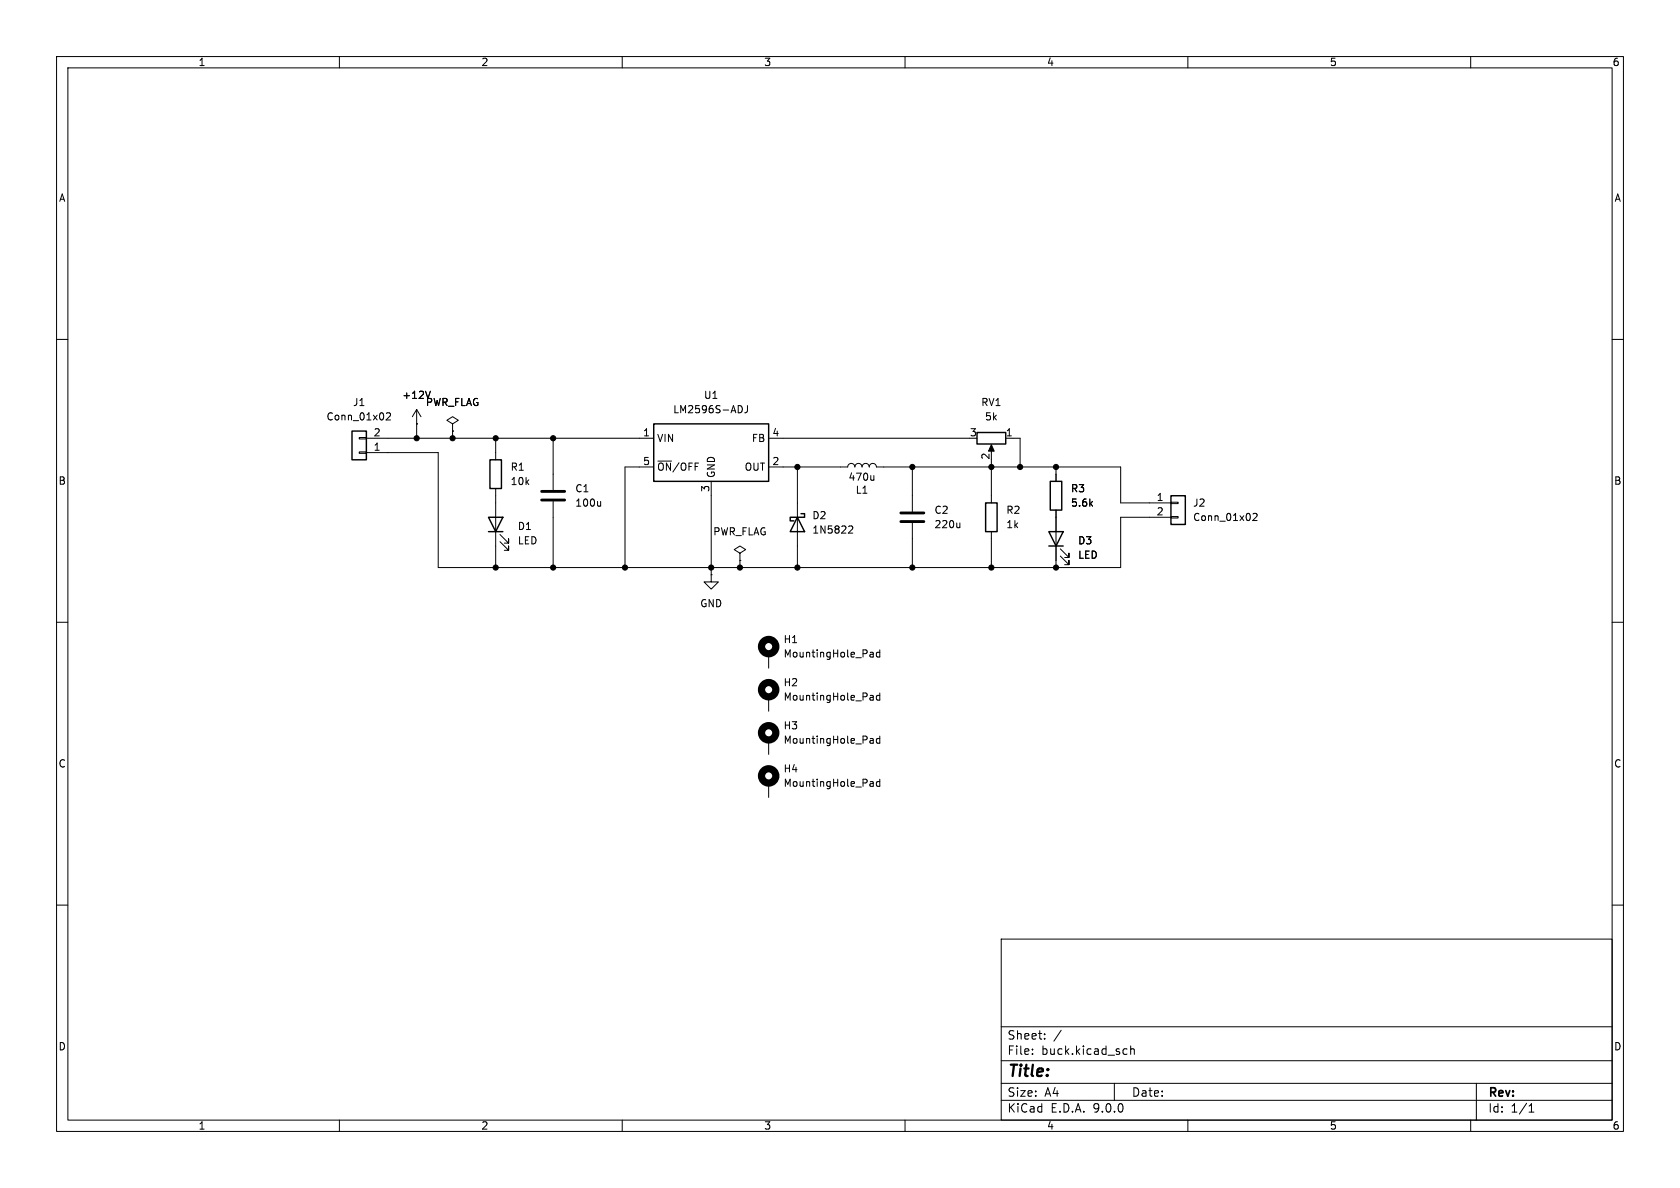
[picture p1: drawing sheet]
<svg xmlns="http://www.w3.org/2000/svg" width="297mm" height="210mm" viewBox="0 0 297 210" stroke-linecap="round" stroke-linejoin="round" font-family="sans-serif">
<g fill="none" stroke="#000" stroke-width=".18">
<path d="M10 10h277v190h-277zM12 12h273v186h-273zM60 10v2M110 10v2M160 10v2M210 10v2M260 10v2M10 60h2M63.5 79.9h1.3v.2h-1.3zM63.5 77.3h1.3v.3h-1.3zM64.8 77.5h50.8M68.3 73.1l.5-.1 .2 .3-.8 .9h.8"/>
<path d="M73.7 74.9h.1M73.7 72.4l-.8 1.3M73.7 72.4l.7 1.3M73.7 72.4v5.1M76.1 69.2l-.4 1.2M80 74.9l1-.6-1-.6-1 .6 1 .6v1.3M80 76.2h.1M80 76.2v1.3M87.6 77.5v3.8M97.8 77.5v9.1M130.8 71.7a.68 .68 0 0 1 .4 .6 .68 .68 0 0 1-.4 .7M132.1 71.7v.9a.41 .41 0 0 1-.4 .4"/>
<path d="M135.9 77.5h35.5M175.3 79v1M177.8 77.5h2.5v5.1M285 60h2M64.8 80h12.7v20.3h120.6v-8.9h8.9M87.6 86.4v13.9M88.4 95.8l1.5 1.5v-.8v.8h-.7M88.4 94.5l1.5 1.5v-.7v.7h-.7M97.8 88.6v11.7M106.2 88.6v.9M106.2 89.4l-.2 .1M115.6 82.6h-5.1v17.7"/>
<path d="M125.7 85.1v16.5M130.8 97.8l1-.6-1-.7-1 .7 1 .6v1.3M130.8 99.1h.1M130.8 99.1v1.2M135.9 82.6h14a.64 .64 0 0 1 .6-.7 .64 .64 0 0 1 .6 .7 .64 .64 0 0 1 .7-.7 .64 .64 0 0 1 .6 .7 .64 .64 0 0 1 .6-.7 .64 .64 0 0 1 .7 .7 .64 .64 0 0 1 .6-.7 .64 .64 0 0 1 .6 .7h43.2v6.3h8.9M141 82.6v17.7M150.2 93h.4l.2 .3-.8 .9h.8M154.5 84.1v.8M154.5 84.8l-.2 .1M161.3 82.6v7.8M161.3 92.5v7.8M169.7 92.4v.9"/>
<path d="M169.7 93.2l-.2 .1M175.3 81.3v7.6M175.3 94v6.3M186.7 82.6v2.5M186.7 90.2v10.1M187.5 98.3l1.5 1.5v-.7v.7h-.8M187.5 97l1.5 1.6v-.8v.8h-.8M207 88.8h1.3v.2h-1.3zM207 91.3h1.3v.3h-1.3zM221.5 90.9l.5-.2 .2 .4-.7 .9h.7M10 110h2M125.7 101.6v1.3h1.3l-1.3 1.2-1.2-1.2h1.2"/>
<path d="M125.7 101.6h.1M135.9 115.6v2.5M154 115.3l.3 .1 .1 .7M154.4 116.1h-.4M154.4 115.6l-.4 .1M155.5 114.9v1.2M155.5 115.4l-.3-.1-.3 .2 .2 .6h.4M285 110h2M135.9 123.2v2.5M135.9 130.8v2.6M135.9 138.4v2.6M154 122.9l.3 .1 .1 .8"/>
<path d="M154 130.5l.3 .1 .1 .8M154 138.2h.3l.1 .8M154.4 138.9l-.4 .1M154.4 138.5h-.4M154.4 123.7l-.4 .1M154.4 123.2l-.4 .1M154.4 131.3l-.4 .1M154.4 130.8l-.4 .1M155.5 138.2h-.3l-.3 .2 .2 .5h.4M155.5 122.5v1.3M155.5 130.1v1.3M155.5 137.7v1.3"/>
<path d="M155.5 123l-.3-.1-.3 .3 .2 .5h.4M155.5 130.6l-.3-.1-.3 .3 .2 .5h.4M10 160h2M177 166h108v32h-108zM285 160h2M60 198v2M110 198v2M160 198v2M177 194.5h108M177 191.5h108M177 187.5h108M177 181.5h108"/>
<path d="M182.5 186.3v.1M182.5 185.5v.1M184.7 183.6v.1M184.7 182.8v.1M187.6 182.1l-1.3 2M197 191.5v3M198.8 185.4l.4 .1M199.2 186.3l-.4 .1M199.9 185.5l.2-.1 .4 .1v.9M199.9 184.9v1.5M210 198v2M260 198v2"/>
<path d="M261 191.5v6.5M270.3 196.6h.9M270.3 195.5l.4-.4v1.5"/>
</g>
<g fill="none" stroke="#000" stroke-width=".25">
<path d="M62.2 76.2h2.6v5.1h-2.6zM115.6 74.9h20.3v10.2h-20.3zM172.7 76.5h5.1v2h-5.1zM86.4 91.4h2.5l-1.3 2.6zM86.4 94h2.5M86.6 81.3h2v5.1h-2zM141 91.4l1.2 2.6h-2.5zM141.6 90.8h.6v.6h-2.5v.7h.6M174.2 88.9h2.1v5.1h-2.1zM185.4 94h2.6l-1.3 2.5zM185.4 96.5h2.6M185.7 85.1h2v5.1h-2z"/>
<path d="M207 87.6h2.5v5.1h-2.5z"/>
</g>
<path d="M95.8 86.9h4M95.8 88.4h4M159.3 90.7h4M159.3 92.2h4" fill="none" stroke="#000" stroke-width=".51"/>
<g fill="#000" stroke="#000" stroke-width=".18">
<path d="M175.3 78.6l.5 1.2h-1z"/>
<circle cx="73.7" cy="77.5" r=".46"/>
<circle cx="80" cy="77.5" r=".46"/>
<circle cx="87.6" cy="77.5" r=".46"/>
<circle cx="97.8" cy="77.5" r=".46"/>
<circle cx="141" cy="82.6" r=".46"/>
<circle cx="161.3" cy="82.6" r=".46"/>
<circle cx="175.3" cy="82.6" r=".46"/>
<circle cx="180.3" cy="82.6" r=".46"/>
<circle cx="186.7" cy="82.6" r=".46"/>
<circle cx="87.6" cy="100.3" r=".46"/>
<circle cx="97.8" cy="100.3" r=".46"/>
<circle cx="110.5" cy="100.3" r=".46"/>
<circle cx="125.7" cy="100.3" r=".46"/>
<circle cx="130.8" cy="100.3" r=".46"/>
<circle cx="141" cy="100.3" r=".46"/>
<circle cx="161.3" cy="100.3" r=".46"/>
<circle cx="175.3" cy="100.3" r=".46"/>
<circle cx="186.7" cy="100.3" r=".46"/>
</g>
<g fill="none" stroke="#000" stroke-width="1.3">
<circle cx="135.9" cy="114.3" r="1.27"/>
<circle cx="135.9" cy="121.9" r="1.27"/>
<circle cx="135.9" cy="129.5" r="1.27"/>
<circle cx="135.9" cy="137.2" r="1.27"/>
</g>
<text font-size="2.8" x="178" y="190.9">Title:</text>
<g font-size="2.1">
<text x="178" y="184">Sheet:</text>
<text x="178" y="186.7">File:</text>
<text x="184.1" y="186.7">buck.kicad_sch</text>
<text x="178" y="196.9">KiCad</text>
<text x="178" y="194.1">Size:</text>
<text x="184.7" y="194.1">A4</text>
<text x="185.7" y="196.9">E.D.A.</text>
<text x="193.3" y="196.9">9.0.0</text>
<text x="200" y="194.1">Date:</text>
<text x="263" y="194.3">Rev:</text>
<text x="263" y="196.9">Id:</text>
<text x="267.1" y="196.9">1/1</text>
</g>
<g font-size="1.8">
<text x="35" y="11.9">1</text>
<text x="85" y="11.9">2</text>
<text x="135" y="11.9">3</text>
<text x="185" y="11.9">4</text>
<text x="235" y="11.9">5</text>
<text x="285" y="11.9">6</text>
<text x="10.3" y="35.9">A</text>
<text x="285.3" y="35.9">A</text>
<text x="62.3" y="72">J1</text>
<text x="71" y="70.7">+12V</text>
<text x="75.2" y="72">PWR_FLAG</text>
<text x="124.4" y="70.7">U1</text>
<text x="173.4" y="72">RV1</text>
<text x="57.6" y="74.5">Conn_01x02</text>
<text x="66" y="77.2">2</text>
<text x="113.6" y="77.2">1</text>
<text x="118.9" y="73.3">LM2596S-ADJ</text>
<text x="136.5" y="77.2">4</text>
<text x="171.4" y="77.2">3</text>
<text x="174" y="74.5">5k</text>
<text x="177.7" y="77.2">1</text>
<text x="66" y="79.8">1</text>
<text x="90.2" y="83.4">R1</text>
<text x="113.6" y="82.3">5</text>
<text x="116.1" y="78.3">VIN</text>
<text x="116.1" y="83.4">~{ON}/OFF</text>
<text x="131.6" y="83.4">OUT</text>
<text x="132.8" y="78.3">FB</text>
<text x="136.5" y="82.3">2</text>
<text x="175" y="81.4" transform="rotate(-90 175 81.4)">2</text>
<text x="10.3" y="85.9">B</text>
<text x="90.2" y="86">10k</text>
<text x="101.6" y="87.2">C1</text>
<text x="101.6" y="89.8">100u</text>
<text x="125.5" y="87.1" transform="rotate(-90 125.5 87.1)">3</text>
<text x="126.6" y="84.6" transform="rotate(-90 126.6 84.6)">GND</text>
<text x="149.9" y="85.2">470u</text>
<text x="151.2" y="87.5">L1</text>
<text x="189.2" y="87.2">R3</text>
<text x="189.2" y="89.8">5.6k</text>
<text x="204.4" y="88.6">1</text>
<text x="210.8" y="89.8">J2</text>
<text x="285.3" y="85.9">B</text>
<text x="91.4" y="93.9">D1</text>
<text x="126" y="94.8">PWR_FLAG</text>
<text x="143.5" y="92">D2</text>
<text x="143.5" y="94.5">1N5822</text>
<text x="165.1" y="91">C2</text>
<text x="165.1" y="93.6">220u</text>
<text x="177.8" y="91">R2</text>
<text x="177.8" y="93.6">1k</text>
<text x="204.4" y="91.2">2</text>
<text x="210.8" y="92.3">Conn_01x02</text>
<text x="91.4" y="96.4">LED</text>
<text x="190.5" y="96.4">D3</text>
<text x="190.5" y="99">LED</text>
<text x="123.7" y="107.5">GND</text>
<text x="138.4" y="113.9">H1</text>
<text x="138.4" y="116.4">MountingHole_Pad</text>
<text x="138.4" y="121.5">H2</text>
<text x="138.4" y="124.1">MountingHole_Pad</text>
<text x="138.4" y="129.1">H3</text>
<text x="138.4" y="131.7">MountingHole_Pad</text>
<text x="10.3" y="135.9">C</text>
<text x="138.4" y="136.8">H4</text>
<text x="285.3" y="135.9">C</text>
<text x="138.4" y="139.3">MountingHole_Pad</text>
<text x="10.3" y="185.9">D</text>
<text x="285.3" y="185.9">D</text>
<text x="35" y="199.9">1</text>
<text x="85" y="199.9">2</text>
<text x="135" y="199.9">3</text>
<text x="185" y="199.9">4</text>
<text x="235" y="199.9">5</text>
<text x="285" y="199.9">6</text>
</g>
</svg>
